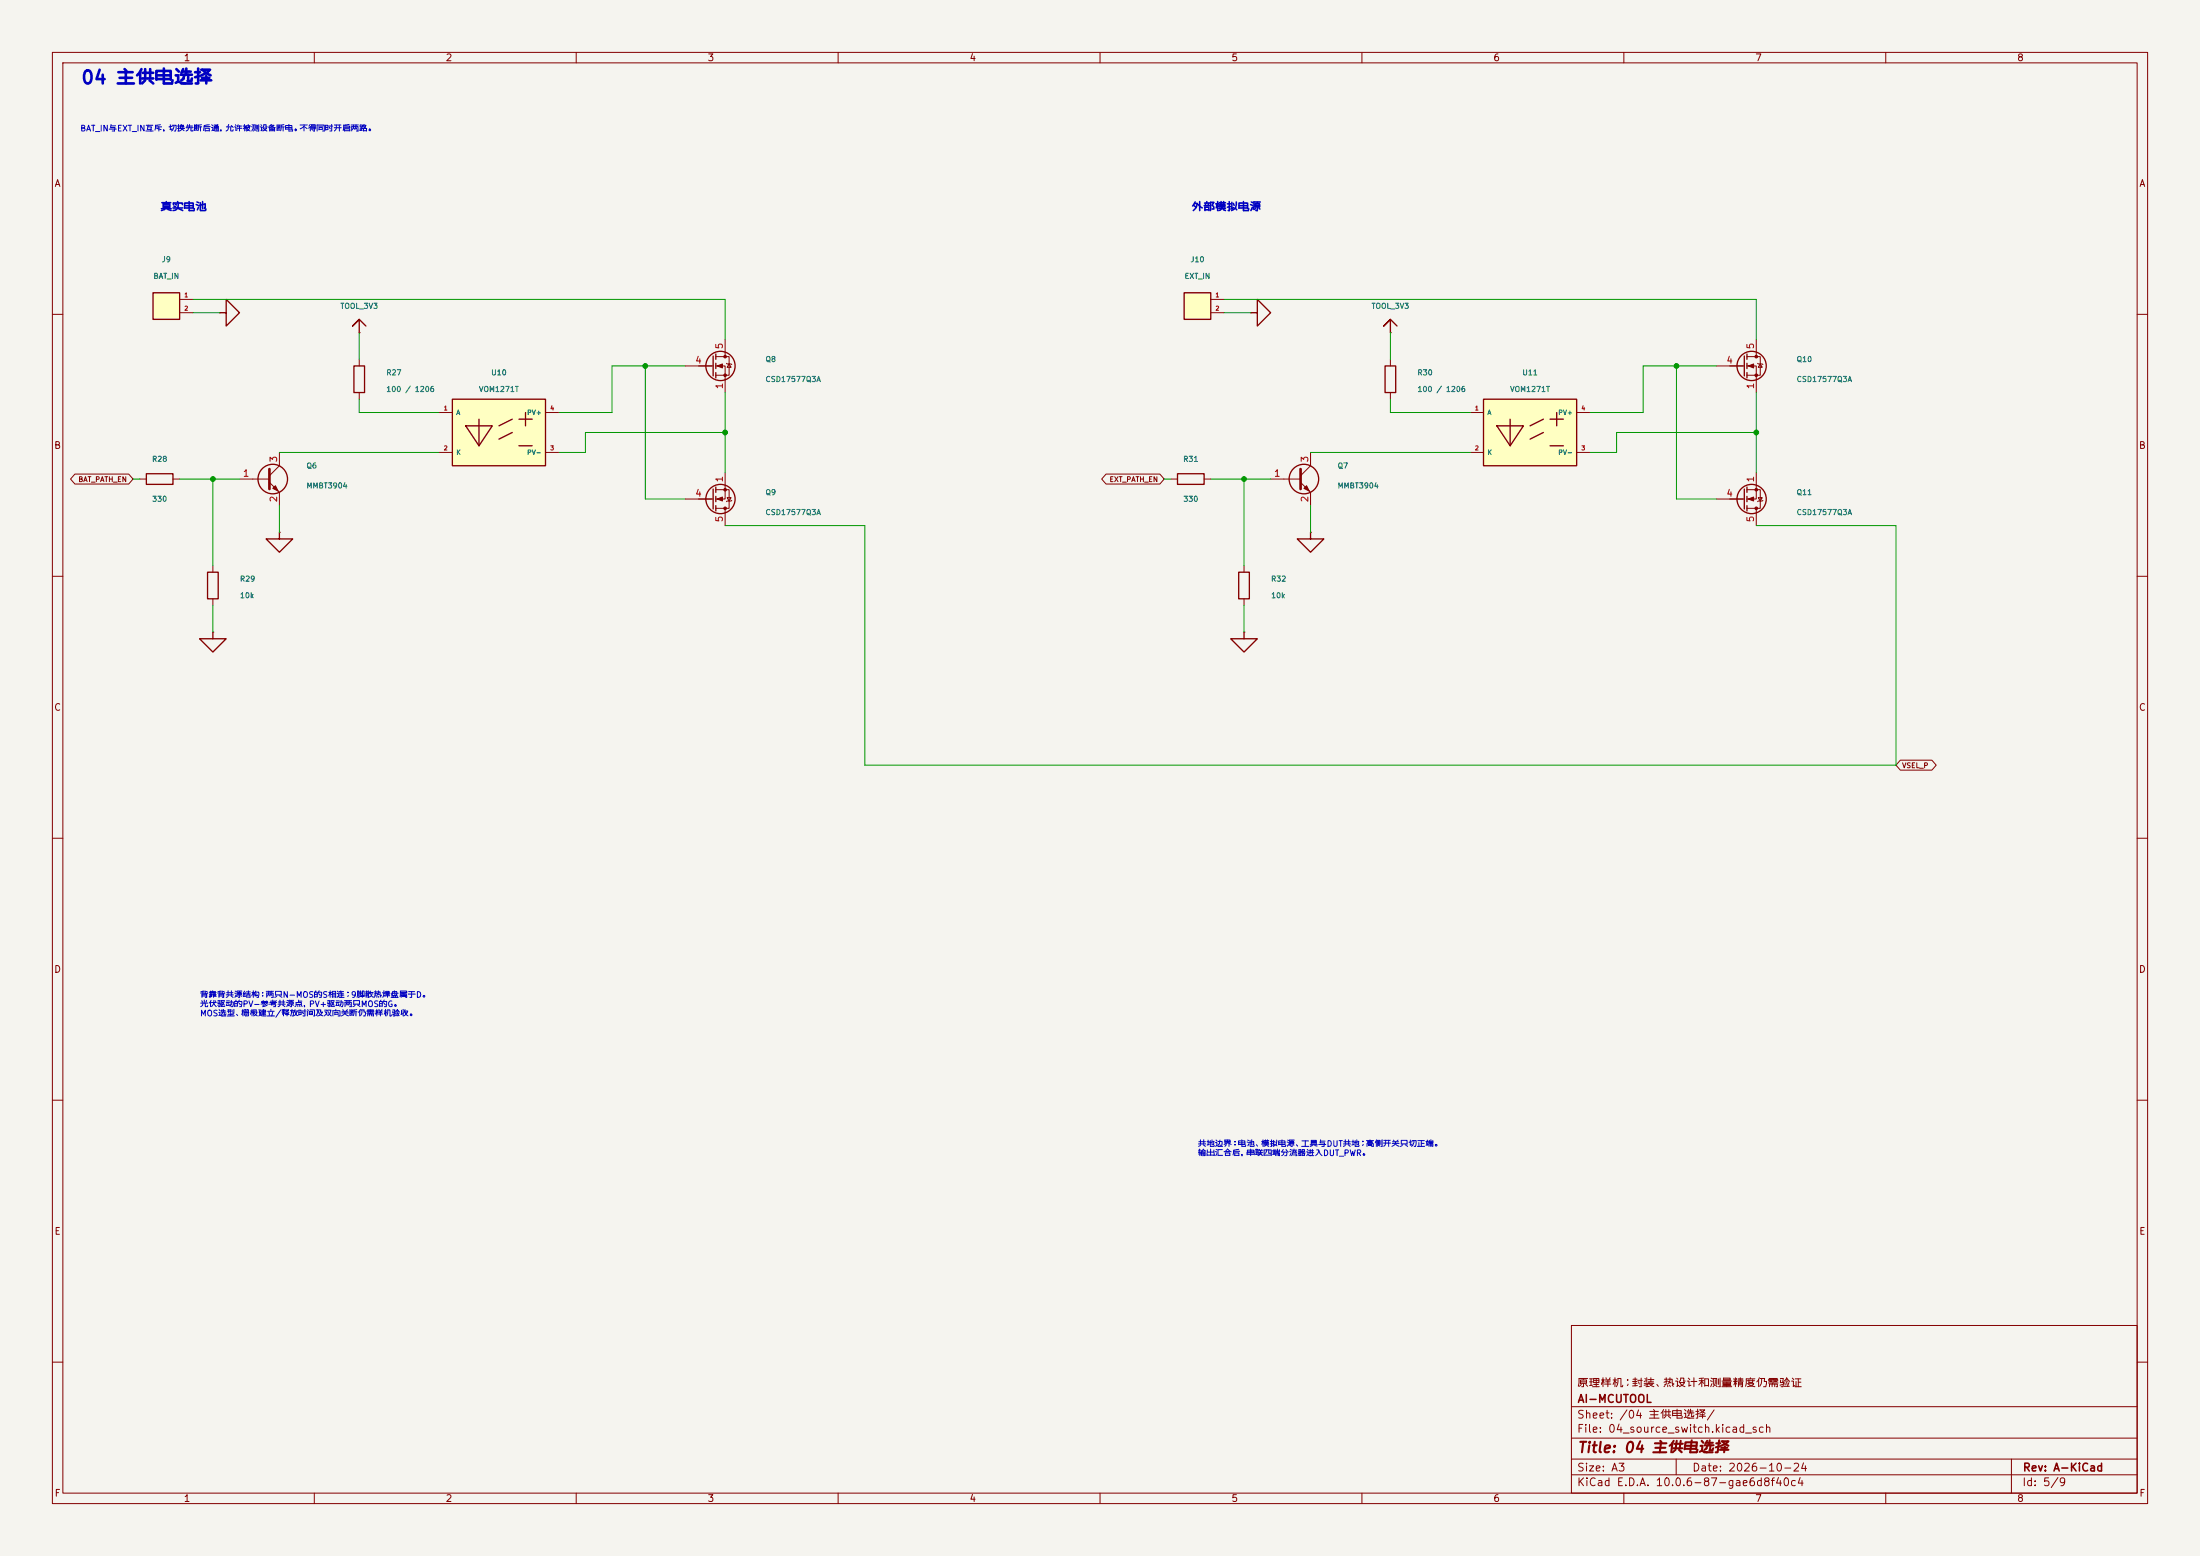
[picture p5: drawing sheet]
(kicad_sch
 (version 20260306)
 (generator "eeschema")
 (generator_version "10.0")
 (paper "A3")
 (title_block
  (title "04 主供电选择")
  (date "2026-10-24")
  (rev "A-KiCad")
  (company "AI-MCUTOOL")
  (comment 1 "原理样机；封装、热设计和测量精度仍需验证"))
 (lib_symbols
  (symbol "AI_MCUTOOL:COMMON_GND"
   (power global)
   (pin_numbers (hide yes))
   (pin_names
    (offset 0.635) (hide yes)) (exclude_from_sim no) (in_bom no) (on_board no)
   (in_pos_files yes)
   (duplicate_pin_numbers_are_jumpers no)
   (property "Reference" "#PWR" (at 0 0 0) (show_name no) (do_not_autoplace no) (effects (font (size 1 1))))
   (property "Value" "COMMON_GND" (at 0 0 0) (show_name no) (do_not_autoplace no) (effects (font (size 1 1))))
   (property "Footprint" "" (at 0 0 0) (show_name no) (do_not_autoplace no) (hide yes) (effects (font (size 1 1))))
   (property "Datasheet" "" (at 0 0 0) (show_name no) (do_not_autoplace no) (hide yes) (effects (font (size 1 1))))
   (property "Description" "" (at 0 0 0) (show_name no) (do_not_autoplace no) (hide yes) (effects (font (size 1.27 1.27))))
   (symbol "COMMON_GND_0_1"
    (polyline (pts (xy 0 0) (xy 0 -1.27) (xy -2.54 -1.27) (xy 0 -3.81) (xy 2.54 -1.27) (xy 0 -1.27)) (stroke (width 0.254) (type default)) (fill (type none))))
   (symbol "COMMON_GND_1_1"
    (pin power_in line (at 0 0 90) (length 0) (name "COMMON_GND" (effects (font (size 0.9 0.9)))) (number "1" (effects (font (size 0.8 0.8))))))
   (embedded_fonts no))
  (symbol "AI_MCUTOOL:HDR2_R"
   (pin_names
    (offset 0.635)) (exclude_from_sim no) (in_bom yes) (on_board yes)
   (in_pos_files yes)
   (duplicate_pin_numbers_are_jumpers no)
   (property "Reference" "J" (at 0 0 0) (show_name no) (do_not_autoplace no) (effects (font (size 1 1))))
   (property "Value" "HDR2_R" (at 0 0 0) (show_name no) (do_not_autoplace no) (effects (font (size 1 1))))
   (property "Footprint" "" (at 0 0 0) (show_name no) (do_not_autoplace no) (hide yes) (effects (font (size 1 1))))
   (property "Datasheet" "" (at 0 0 0) (show_name no) (do_not_autoplace no) (hide yes) (effects (font (size 1 1))))
   (property "Description" "" (at 0 0 0) (show_name no) (do_not_autoplace no) (hide yes) (effects (font (size 1.27 1.27))))
   (symbol "HDR2_R_0_1"
    (rectangle (start -2.54 1.27) (end 2.54 -3.81) (stroke (width 0.254) (type default)) (fill (type background))))
   (symbol "HDR2_R_1_1"
    (pin passive line (at 5.08 0 180) (length 2.54) (name "" (effects (font (size 0.9 0.9)))) (number "1" (effects (font (size 0.8 0.8)))))
    (pin passive line (at 5.08 -2.54 180) (length 2.54) (name "" (effects (font (size 0.9 0.9)))) (number "2" (effects (font (size 0.8 0.8))))))
   (embedded_fonts no))
  (symbol "AI_MCUTOOL:MMBT3904"
   (pin_names
    (offset 0) (hide yes)) (exclude_from_sim no) (in_bom yes) (on_board yes)
   (in_pos_files yes)
   (duplicate_pin_numbers_are_jumpers no)
   (property "Reference" "Q" (at 5.08 1.905 0) (show_name no) (do_not_autoplace no) (effects (font (size 1.27 1.27)) (justify left)))
   (property "Value" "MMBT3904" (at 5.08 0 0) (show_name no) (do_not_autoplace no) (effects (font (size 1.27 1.27)) (justify left)))
   (property "Footprint" "Package_TO_SOT_SMD:SOT-23" (at 5.08 -1.905 0) (show_name no) (do_not_autoplace no) (hide yes) (effects (font (size 1.27 1.27)
    (italic yes)) (justify left)))
   (property "Datasheet" "https://www.onsemi.com/pdf/datasheet/pzt3904-d.pdf" (at 0 0 0) (show_name no) (do_not_autoplace no) (hide yes) (effects (font (size 1.27 1.27)) (justify left)))
   (property "Description" "0.2A Ic, 40V Vce, Small Signal NPN Transistor, SOT-23" (at 0 0 0) (show_name no) (do_not_autoplace no) (hide yes) (effects (font (size 1.27 1.27))))
   (property "Sim.Device" "NPN" (at 0 0 0) (show_name no) (do_not_autoplace no) (hide yes) (effects (font (size 1.27 1.27))))
   (property "Sim.Pins" "1=B 2=E 3=C" (at 0 0 0) (show_name no) (do_not_autoplace no) (hide yes) (effects (font (size 1.27 1.27))))
   (symbol "MMBT3904_0_1"
    (polyline (pts (xy -2.54 0) (xy 0.635 0)) (stroke (width 0) (type default)) (fill (type none)))
    (polyline (pts (xy 0.635 1.905) (xy 0.635 -1.905)) (stroke (width 0.508) (type default)) (fill (type none)))
    (circle (center 1.27 0) (radius 2.8194) (stroke (width 0.254) (type default)) (fill (type none))))
   (symbol "MMBT3904_1_1"
    (polyline (pts (xy 0.635 0.635) (xy 2.54 2.54)) (stroke (width 0) (type default)) (fill (type none)))
    (polyline (pts (xy 0.635 -0.635) (xy 2.54 -2.54)) (stroke (width 0) (type default)) (fill (type none)))
    (polyline (pts (xy 1.27 -1.778) (xy 1.778 -1.27) (xy 2.286 -2.286) (xy 1.27 -1.778)) (stroke (width 0) (type default)) (fill (type outline)))
    (pin input line (at -5.08 0 0) (length 2.54) (name "B" (effects (font (size 1.27 1.27)))) (number "1" (effects (font (size 1.27 1.27)))))
    (pin passive line (at 2.54 -5.08 90) (length 2.54) (name "E" (effects (font (size 1.27 1.27)))) (number "2" (effects (font (size 1.27 1.27)))))
    (pin passive line (at 2.54 5.08 270) (length 2.54) (name "C" (effects (font (size 1.27 1.27)))) (number "3" (effects (font (size 1.27 1.27))))))
   (embedded_fonts no))
  (symbol "AI_MCUTOOL:N_FET"
   (pin_names
    (offset 0) (hide yes)) (exclude_from_sim no) (in_bom yes) (on_board yes)
   (in_pos_files yes)
   (duplicate_pin_numbers_are_jumpers no)
   (property "Reference" "Q" (at 5.08 1.905 0) (show_name no) (do_not_autoplace no) (effects (font (size 1.27 1.27)) (justify left)))
   (property "Value" "N_FET" (at 5.08 0 0) (show_name no) (do_not_autoplace no) (effects (font (size 1.27 1.27)) (justify left)))
   (property "Footprint" "Package_SON:VSON-8_3.3x3.3mm_P0.65mm_NexFET" (at 5.08 -1.905 0) (show_name no) (do_not_autoplace no) (hide yes) (effects (font (size 1.27 1.27)
    (italic yes)) (justify left)))
   (property "Datasheet" "https://www.ti.com/lit/ds/symlink/csd17577q3a.pdf" (at 5.08 -3.81 0) (show_name no) (do_not_autoplace no) (hide yes) (effects (font (size 1.27 1.27)) (justify left)))
   (property "Description" "35A Id, 30V Vds, NexFET N-Channel Power MOSFET, 4.0mOhm Ron, Qg Typ 12nC, VSON-8 3.3x3.3mm" (at 0 0 0) (show_name no) (do_not_autoplace no) (hide yes) (effects (font (size 1.27 1.27))))
   (symbol "N_FET_0_1"
    (polyline (pts (xy 0.254 1.905) (xy 0.254 -1.905)) (stroke (width 0.254) (type default)) (fill (type none)))
    (polyline (pts (xy 0.254 0) (xy -2.54 0)) (stroke (width 0) (type default)) (fill (type none)))
    (polyline (pts (xy 0.762 2.286) (xy 0.762 1.27)) (stroke (width 0.254) (type default)) (fill (type none)))
    (polyline (pts (xy 0.762 0.508) (xy 0.762 -0.508)) (stroke (width 0.254) (type default)) (fill (type none)))
    (polyline (pts (xy 0.762 -1.27) (xy 0.762 -2.286)) (stroke (width 0.254) (type default)) (fill (type none)))
    (polyline (pts (xy 0.762 -1.778) (xy 3.302 -1.778) (xy 3.302 1.778) (xy 0.762 1.778)) (stroke (width 0) (type default)) (fill (type none)))
    (polyline (pts (xy 1.016 0) (xy 2.032 0.381) (xy 2.032 -0.381) (xy 1.016 0)) (stroke (width 0) (type default)) (fill (type outline)))
    (circle (center 1.651 0) (radius 2.794) (stroke (width 0.254) (type default)) (fill (type none)))
    (polyline (pts (xy 2.54 2.54) (xy 2.54 1.778)) (stroke (width 0) (type default)) (fill (type none)))
    (circle (center 2.54 1.778) (radius 0.254) (stroke (width 0) (type default)) (fill (type outline)))
    (circle (center 2.54 -1.778) (radius 0.254) (stroke (width 0) (type default)) (fill (type outline)))
    (polyline (pts (xy 2.54 -2.54) (xy 2.54 0) (xy 0.762 0)) (stroke (width 0) (type default)) (fill (type none)))
    (polyline (pts (xy 2.794 0.508) (xy 2.921 0.381) (xy 3.683 0.381) (xy 3.81 0.254)) (stroke (width 0) (type default)) (fill (type none)))
    (polyline (pts (xy 3.302 0.381) (xy 2.921 -0.254) (xy 3.683 -0.254) (xy 3.302 0.381)) (stroke (width 0) (type default)) (fill (type none))))
   (symbol "N_FET_1_1"
    (pin passive line (at 2.54 -5.08 90) (length 2.54) (name "S" (effects (font (size 1.27 1.27)))) (number "1" (effects (font (size 1.27 1.27)))))
    (pin passive line (at 2.54 -5.08 90) (length 2.54) (hide yes) (name "S" (effects (font (size 1.27 1.27)))) (number "2" (effects (font (size 1.27 1.27)))))
    (pin passive line (at 2.54 -5.08 90) (length 2.54) (hide yes) (name "S" (effects (font (size 1.27 1.27)))) (number "3" (effects (font (size 1.27 1.27)))))
    (pin input line (at -5.08 0 0) (length 5.08) (name "G" (effects (font (size 1.27 1.27)))) (number "4" (effects (font (size 1.27 1.27)))))
    (pin passive line (at 2.54 5.08 270) (length 2.54) (name "D" (effects (font (size 1.27 1.27)))) (number "5" (effects (font (size 1.27 1.27)))))
    (pin passive line (at 2.54 5.08 270) (length 2.54) (hide yes) (name "D" (effects (font (size 1.27 1.27)))) (number "6" (effects (font (size 1.27 1.27)))))
    (pin passive line (at 2.54 5.08 270) (length 2.54) (hide yes) (name "D" (effects (font (size 1.27 1.27)))) (number "7" (effects (font (size 1.27 1.27)))))
    (pin passive line (at 2.54 5.08 270) (length 2.54) (hide yes) (name "D" (effects (font (size 1.27 1.27)))) (number "8" (effects (font (size 1.27 1.27)))))
    (pin passive line (at 2.54 5.08 270) (length 2.54) (hide yes) (name "D" (effects (font (size 1.27 1.27)))) (number "9" (effects (font (size 1.27 1.27))))))
   (embedded_fonts no))
  (symbol "AI_MCUTOOL:PHOTO_PV"
   (pin_names
    (offset 0.635)) (exclude_from_sim no) (in_bom yes) (on_board yes)
   (in_pos_files yes)
   (duplicate_pin_numbers_are_jumpers no)
   (property "Reference" "U" (at 0 0 0) (show_name no) (do_not_autoplace no) (effects (font (size 1 1))))
   (property "Value" "PHOTO_PV" (at 0 0 0) (show_name no) (do_not_autoplace no) (effects (font (size 1 1))))
   (property "Footprint" "" (at 0 0 0) (show_name no) (do_not_autoplace no) (hide yes) (effects (font (size 1 1))))
   (property "Datasheet" "" (at 0 0 0) (show_name no) (do_not_autoplace no) (hide yes) (effects (font (size 1 1))))
   (property "Description" "" (at 0 0 0) (show_name no) (do_not_autoplace no) (hide yes) (effects (font (size 1.27 1.27))))
   (symbol "PHOTO_PV_0_1"
    (rectangle (start -8.89 6.35) (end 8.89 -6.35) (stroke (width 0.254) (type default)) (fill (type background)))
    (polyline (pts (xy -6.35 1.27) (xy -3.81 -2.54) (xy -1.27 1.27) (xy -6.35 1.27)) (stroke (width 0.254) (type default)) (fill (type none)))
    (polyline (pts (xy -3.81 2.54) (xy -3.81 -2.54)) (stroke (width 0.254) (type default)) (fill (type none)))
    (polyline (pts (xy 0 1.27) (xy 2.54 2.54)) (stroke (width 0.254) (type default)) (fill (type none)))
    (polyline (pts (xy 0 -1.27) (xy 2.54 0)) (stroke (width 0.254) (type default)) (fill (type none)))
    (polyline (pts (xy 3.81 2.54) (xy 6.35 2.54)) (stroke (width 0.254) (type default)) (fill (type none)))
    (polyline (pts (xy 3.81 -2.54) (xy 6.35 -2.54)) (stroke (width 0.254) (type default)) (fill (type none)))
    (polyline (pts (xy 5.08 3.81) (xy 5.08 1.27)) (stroke (width 0.254) (type default)) (fill (type none))))
   (symbol "PHOTO_PV_1_1"
    (pin passive line (at -11.43 3.81 0) (length 2.54) (name "A" (effects (font (size 0.9 0.9)))) (number "1" (effects (font (size 0.8 0.8)))))
    (pin passive line (at -11.43 -3.81 0) (length 2.54) (name "K" (effects (font (size 0.9 0.9)))) (number "2" (effects (font (size 0.8 0.8)))))
    (pin passive line (at 11.43 -3.81 180) (length 2.54) (name "PV-" (effects (font (size 0.9 0.9)))) (number "3" (effects (font (size 0.8 0.8)))))
    (pin output line (at 11.43 3.81 180) (length 2.54) (name "PV+" (effects (font (size 0.9 0.9)))) (number "4" (effects (font (size 0.8 0.8))))))
   (embedded_fonts no))
  (symbol "AI_MCUTOOL:R"
   (pin_numbers (hide yes))
   (pin_names
    (offset 0)) (exclude_from_sim no) (in_bom yes) (on_board yes)
   (in_pos_files yes)
   (duplicate_pin_numbers_are_jumpers no)
   (property "Reference" "R" (at 2.032 0 90) (show_name no) (do_not_autoplace no) (effects (font (size 1.27 1.27))))
   (property "Value" "R" (at 0 0 90) (show_name no) (do_not_autoplace no) (effects (font (size 1.27 1.27))))
   (property "Footprint" "" (at -1.778 0 90) (show_name no) (do_not_autoplace no) (hide yes) (effects (font (size 1.27 1.27))))
   (property "Datasheet" "" (at 0 0 0) (show_name no) (do_not_autoplace no) (hide yes) (effects (font (size 1.27 1.27))))
   (property "Description" "Resistor" (at 0 0 0) (show_name no) (do_not_autoplace no) (hide yes) (effects (font (size 1.27 1.27))))
   (symbol "R_0_1"
    (rectangle (start -1.016 -2.54) (end 1.016 2.54) (stroke (width 0.254) (type default)) (fill (type none))))
   (symbol "R_1_1"
    (pin passive line (at 0 3.81 270) (length 1.27) (name "" (effects (font (size 1.27 1.27)))) (number "1" (effects (font (size 1.27 1.27)))))
    (pin passive line (at 0 -3.81 90) (length 1.27) (name "" (effects (font (size 1.27 1.27)))) (number "2" (effects (font (size 1.27 1.27))))))
   (embedded_fonts no))
  (symbol "AI_MCUTOOL:TOOL_3V3"
   (power global)
   (pin_numbers (hide yes))
   (pin_names
    (offset 0.635) (hide yes)) (exclude_from_sim no) (in_bom no) (on_board no)
   (in_pos_files yes)
   (duplicate_pin_numbers_are_jumpers no)
   (property "Reference" "#PWR" (at 0 0 0) (show_name no) (do_not_autoplace no) (effects (font (size 1 1))))
   (property "Value" "TOOL_3V3" (at 0 0 0) (show_name no) (do_not_autoplace no) (effects (font (size 1 1))))
   (property "Footprint" "" (at 0 0 0) (show_name no) (do_not_autoplace no) (hide yes) (effects (font (size 1 1))))
   (property "Datasheet" "" (at 0 0 0) (show_name no) (do_not_autoplace no) (hide yes) (effects (font (size 1 1))))
   (property "Description" "" (at 0 0 0) (show_name no) (do_not_autoplace no) (hide yes) (effects (font (size 1.27 1.27))))
   (symbol "TOOL_3V3_0_1"
    (polyline (pts (xy 0 0) (xy 0 2.54) (xy -1.27 1.27) (xy 0 2.54) (xy 1.27 1.27)) (stroke (width 0.254) (type default)) (fill (type none))))
   (symbol "TOOL_3V3_1_1"
    (pin power_in line (at 0 0 90) (length 0) (name "TOOL_3V3" (effects (font (size 0.9 0.9)))) (number "1" (effects (font (size 0.8 0.8))))))
   (embedded_fonts no)))
 (text "BAT_IN与EXT_IN互斥，切换先断后通，允许被测设备断电。不得同时开启两路。"
  (exclude_from_sim no)
  (at 15.24 25.4 0)
  (effects (font (size 1.1 1.1)) (justify left bottom)))
 (text "背靠背共源结构：两只N-MOS的S相连；9脚散热焊盘属于D。\n光伏驱动的PV-参考共源点，PV+驱动两只MOS的G。\nMOS选型、栅极建立/释放时间及双向关断仍需样机验收。"
  (exclude_from_sim no)
  (at 38.1 194.31 0)
  (effects (font (size 1.1 1.1)) (justify left bottom)))
 (text "外部模拟电源"
  (exclude_from_sim no)
  (at 227.33 40.64 0)
  (effects (font (size 1.5 1.5)
    (bold yes)) (justify left bottom)))
 (text "共地边界：电池、模拟电源、工具与DUT共地；高侧开关只切正端。\n输出汇合后，串联四端分流器进入DUT_PWR。"
  (exclude_from_sim no)
  (at 228.6 220.98 0)
  (effects (font (size 1.1 1.1)) (justify left bottom)))
 (text "真实电池"
  (exclude_from_sim no)
  (at 30.48 40.64 0)
  (effects (font (size 1.5 1.5)
    (bold yes)) (justify left bottom)))
 (text "04 主供电选择"
  (exclude_from_sim no)
  (at 15.24 16.51 0)
  (effects (font (size 2.5 2.5)
    (bold yes)) (justify left bottom)))
 (junction
  (at 320.04 69.85)
  (diameter 0)
  (color 0 0 0 0))
 (junction
  (at 40.64 91.44)
  (diameter 0)
  (color 0 0 0 0))
 (junction
  (at 123.19 69.85)
  (diameter 0)
  (color 0 0 0 0))
 (junction
  (at 138.43 82.55)
  (diameter 0)
  (color 0 0 0 0))
 (junction
  (at 237.49 91.44)
  (diameter 0)
  (color 0 0 0 0))
 (junction
  (at 335.28 82.55)
  (diameter 0)
  (color 0 0 0 0))
 (wire
  (pts (xy 313.69 69.85) (xy 313.69 78.74))
  (stroke (width 0) (type default)))
 (wire
  (pts (xy 53.34 96.52) (xy 53.34 101.6))
  (stroke (width 0) (type default)))
 (wire
  (pts (xy 320.04 69.85) (xy 327.66 69.85))
  (stroke (width 0) (type default)))
 (wire
  (pts (xy 106.68 78.74) (xy 116.84 78.74))
  (stroke (width 0) (type default)))
 (wire
  (pts (xy 308.61 82.55) (xy 335.28 82.55))
  (stroke (width 0) (type default)))
 (wire
  (pts (xy 123.19 69.85) (xy 123.19 95.25))
  (stroke (width 0) (type default)))
 (wire
  (pts (xy 36.83 59.69) (xy 41.91 59.69))
  (stroke (width 0) (type default)))
 (wire
  (pts (xy 165.1 146.05) (xy 361.95 146.05))
  (stroke (width 0) (type default)))
 (wire
  (pts (xy 237.49 91.44) (xy 237.49 107.95))
  (stroke (width 0) (type default)))
 (wire
  (pts (xy 233.68 57.15) (xy 335.28 57.15))
  (stroke (width 0) (type default)))
 (wire
  (pts (xy 138.43 100.33) (xy 165.1 100.33))
  (stroke (width 0) (type default)))
 (wire
  (pts (xy 138.43 74.93) (xy 138.43 82.55))
  (stroke (width 0) (type default)))
 (wire
  (pts (xy 320.04 95.25) (xy 327.66 95.25))
  (stroke (width 0) (type default)))
 (wire
  (pts (xy 36.83 57.15) (xy 138.43 57.15))
  (stroke (width 0) (type default)))
 (wire
  (pts (xy 116.84 69.85) (xy 116.84 78.74))
  (stroke (width 0) (type default)))
 (wire
  (pts (xy 138.43 57.15) (xy 138.43 64.77))
  (stroke (width 0) (type default)))
 (wire
  (pts (xy 40.64 115.57) (xy 40.64 120.65))
  (stroke (width 0) (type default)))
 (wire
  (pts (xy 303.53 86.36) (xy 308.61 86.36))
  (stroke (width 0) (type default)))
 (wire
  (pts (xy 335.28 74.93) (xy 335.28 82.55))
  (stroke (width 0) (type default)))
 (wire
  (pts (xy 106.68 86.36) (xy 111.76 86.36))
  (stroke (width 0) (type default)))
 (wire
  (pts (xy 250.19 96.52) (xy 250.19 101.6))
  (stroke (width 0) (type default)))
 (wire
  (pts (xy 237.49 91.44) (xy 242.57 91.44))
  (stroke (width 0) (type default)))
 (wire
  (pts (xy 222.25 91.44) (xy 223.52 91.44))
  (stroke (width 0) (type default)))
 (wire
  (pts (xy 68.58 76.2) (xy 68.58 78.74))
  (stroke (width 0) (type default)))
 (wire
  (pts (xy 233.68 59.69) (xy 238.76 59.69))
  (stroke (width 0) (type default)))
 (wire
  (pts (xy 138.43 82.55) (xy 138.43 90.17))
  (stroke (width 0) (type default)))
 (wire
  (pts (xy 40.64 91.44) (xy 45.72 91.44))
  (stroke (width 0) (type default)))
 (wire
  (pts (xy 313.69 69.85) (xy 320.04 69.85))
  (stroke (width 0) (type default)))
 (wire
  (pts (xy 111.76 82.55) (xy 138.43 82.55))
  (stroke (width 0) (type default)))
 (wire
  (pts (xy 265.43 63.5) (xy 265.43 68.58))
  (stroke (width 0) (type default)))
 (wire
  (pts (xy 116.84 69.85) (xy 123.19 69.85))
  (stroke (width 0) (type default)))
 (wire
  (pts (xy 40.64 91.44) (xy 40.64 107.95))
  (stroke (width 0) (type default)))
 (wire
  (pts (xy 335.28 82.55) (xy 335.28 90.17))
  (stroke (width 0) (type default)))
 (wire
  (pts (xy 34.29 91.44) (xy 40.64 91.44))
  (stroke (width 0) (type default)))
 (wire
  (pts (xy 111.76 82.55) (xy 111.76 86.36))
  (stroke (width 0) (type default)))
 (wire
  (pts (xy 335.28 57.15) (xy 335.28 64.77))
  (stroke (width 0) (type default)))
 (wire
  (pts (xy 361.95 100.33) (xy 361.95 146.05))
  (stroke (width 0) (type default)))
 (wire
  (pts (xy 68.58 63.5) (xy 68.58 68.58))
  (stroke (width 0) (type default)))
 (wire
  (pts (xy 165.1 100.33) (xy 165.1 146.05))
  (stroke (width 0) (type default)))
 (wire
  (pts (xy 250.19 86.36) (xy 280.67 86.36))
  (stroke (width 0) (type default)))
 (wire
  (pts (xy 25.4 91.44) (xy 26.67 91.44))
  (stroke (width 0) (type default)))
 (wire
  (pts (xy 308.61 82.55) (xy 308.61 86.36))
  (stroke (width 0) (type default)))
 (wire
  (pts (xy 123.19 95.25) (xy 130.81 95.25))
  (stroke (width 0) (type default)))
 (wire
  (pts (xy 265.43 76.2) (xy 265.43 78.74))
  (stroke (width 0) (type default)))
 (wire
  (pts (xy 231.14 91.44) (xy 237.49 91.44))
  (stroke (width 0) (type default)))
 (wire
  (pts (xy 265.43 78.74) (xy 280.67 78.74))
  (stroke (width 0) (type default)))
 (wire
  (pts (xy 335.28 100.33) (xy 361.95 100.33))
  (stroke (width 0) (type default)))
 (wire
  (pts (xy 123.19 69.85) (xy 130.81 69.85))
  (stroke (width 0) (type default)))
 (wire
  (pts (xy 320.04 69.85) (xy 320.04 95.25))
  (stroke (width 0) (type default)))
 (wire
  (pts (xy 68.58 78.74) (xy 83.82 78.74))
  (stroke (width 0) (type default)))
 (wire
  (pts (xy 237.49 115.57) (xy 237.49 120.65))
  (stroke (width 0) (type default)))
 (wire
  (pts (xy 53.34 86.36) (xy 83.82 86.36))
  (stroke (width 0) (type default)))
 (wire
  (pts (xy 303.53 78.74) (xy 313.69 78.74))
  (stroke (width 0) (type default)))
 (global_label "BAT_PATH_EN"
  (shape bidirectional)
  (at 25.4 91.44 180)
  (effects (font (size 0.95 0.95)) (justify right))
  (property "Intersheetrefs" "${INTERSHEET_REFS}" (at 0 0 0) (hide yes) (show_name no) (do_not_autoplace no) (effects (font (size 1 1)))))
 (global_label "EXT_PATH_EN"
  (shape bidirectional)
  (at 222.25 91.44 180)
  (effects (font (size 0.95 0.95)) (justify right))
  (property "Intersheetrefs" "${INTERSHEET_REFS}" (at 0 0 0) (hide yes) (show_name no) (do_not_autoplace no) (effects (font (size 1 1)))))
 (global_label "VSEL_P"
  (shape bidirectional)
  (at 361.95 146.05 0)
  (effects (font (size 0.95 0.95)) (justify left))
  (property "Intersheetrefs" "${INTERSHEET_REFS}" (at 0 0 0) (hide yes) (show_name no) (do_not_autoplace no) (effects (font (size 1 1)))))
 (symbol
  (lib_id "AI_MCUTOOL:TOOL_3V3")
  (at 68.58 63.5 0)
  (unit 1)
  (body_style 1)
  (exclude_from_sim no)
  (in_bom no)
  (on_board no)
  (in_pos_files yes)
  (dnp no)
  (property "Reference" "#PWR04018" (at 0 0 0) (hide yes) (show_name no) (do_not_autoplace no) (effects (font (size 1 1))))
  (property "Value" "TOOL_3V3" (at 68.58 58.42 0) (show_name no) (do_not_autoplace no) (effects (font (size 1 1))))
  (property "Footprint" "" (at 0 0 0) (hide yes) (show_name no) (do_not_autoplace no) (effects (font (size 1 1))))
  (property "Datasheet" "" (at 68.58 63.5 0) (show_name no) (do_not_autoplace no) (effects (font (size 1.27 1.27))))
  (property "Description" "" (at 68.58 63.5 0) (show_name no) (do_not_autoplace no) (effects (font (size 1.27 1.27))))
  (pin "1"))
 (symbol
  (lib_id "AI_MCUTOOL:COMMON_GND")
  (at 238.76 59.69 90)
  (unit 1)
  (body_style 1)
  (exclude_from_sim no)
  (in_bom no)
  (on_board no)
  (in_pos_files yes)
  (dnp no)
  (property "Reference" "#PWR04020" (at 0 0 0) (hide yes) (show_name no) (do_not_autoplace no) (effects (font (size 1 1))))
  (property "Value" "COMMON_GND" (at 238.76 54.61 0) (hide yes) (show_name no) (do_not_autoplace no) (effects (font (size 1 1))))
  (property "Footprint" "" (at 0 0 0) (hide yes) (show_name no) (do_not_autoplace no) (effects (font (size 1 1))))
  (property "Datasheet" "" (at 238.76 59.69 0) (show_name no) (do_not_autoplace no) (effects (font (size 1.27 1.27))))
  (property "Description" "" (at 238.76 59.69 0) (show_name no) (do_not_autoplace no) (effects (font (size 1.27 1.27))))
  (pin "1"))
 (symbol
  (lib_id "AI_MCUTOOL:PHOTO_PV")
  (at 292.1 82.55 0)
  (unit 1)
  (body_style 1)
  (exclude_from_sim no)
  (in_bom yes)
  (on_board yes)
  (in_pos_files yes)
  (dnp no)
  (property "Reference" "U11" (at 292.1 71.12 0) (show_name no) (do_not_autoplace no) (effects (font (size 1 1))))
  (property "Value" "VOM1271T" (at 292.1 74.295 0) (show_name no) (do_not_autoplace no) (effects (font (size 1 1))))
  (property "Footprint" "AI_MCUTOOL:PHOTO_PV" (at 0 0 0) (hide yes) (show_name no) (do_not_autoplace no) (effects (font (size 1 1))))
  (property "Datasheet" "" (at 0 0 0) (hide yes) (show_name no) (do_not_autoplace no) (effects (font (size 1 1))))
  (property "Description" "" (at 292.1 82.55 0) (show_name no) (do_not_autoplace no) (effects (font (size 1.27 1.27))))
  (property "Manufacturer Part" "VOM1271T" (at 0 0 0) (hide yes) (show_name no) (do_not_autoplace no) (effects (font (size 1 1))))
  (property "Design Note" "光伏输出以本路共源为参考，不接公共地，不外加100k栅源下拉" (at 0 0 0) (hide yes) (show_name no) (do_not_autoplace no) (effects (font (size 1 1))))
  (property "Footprint Status" "封装几何仍需制造审查" (at 0 0 0) (hide yes) (show_name no) (do_not_autoplace no) (effects (font (size 1 1))))
  (pin "1")
  (pin "2")
  (pin "4")
  (pin "3"))
 (symbol
  (lib_id "AI_MCUTOOL:R")
  (at 30.48 91.44 90)
  (unit 1)
  (body_style 1)
  (exclude_from_sim no)
  (in_bom yes)
  (on_board yes)
  (in_pos_files yes)
  (dnp no)
  (property "Reference" "R28" (at 30.48 87.63 90) (show_name no) (do_not_autoplace no) (effects (font (size 1 1))))
  (property "Value" "330" (at 30.48 95.25 90) (show_name no) (do_not_autoplace no) (effects (font (size 1 1))))
  (property "Footprint" "Resistor_SMD:R_0603_1608Metric" (at 0 0 0) (hide yes) (show_name no) (do_not_autoplace no) (effects (font (size 1 1))))
  (property "Datasheet" "" (at 0 0 0) (hide yes) (show_name no) (do_not_autoplace no) (effects (font (size 1 1))))
  (property "Description" "" (at 30.48 91.44 0) (show_name no) (do_not_autoplace no) (effects (font (size 1.27 1.27))))
  (property "Manufacturer Part" "RC0603FR-07330RL" (at 0 0 0) (hide yes) (show_name no) (do_not_autoplace no) (effects (font (size 1 1))))
  (property "Design Note" "1%，额定≥0.1W初值" (at 0 0 0) (hide yes) (show_name no) (do_not_autoplace no) (effects (font (size 1 1))))
  (property "Footprint Status" "封装几何仍需制造审查" (at 0 0 0) (hide yes) (show_name no) (do_not_autoplace no) (effects (font (size 1 1))))
  (pin "1")
  (pin "2"))
 (symbol
  (lib_id "AI_MCUTOOL:TOOL_3V3")
  (at 265.43 63.5 0)
  (unit 1)
  (body_style 1)
  (exclude_from_sim no)
  (in_bom no)
  (on_board no)
  (in_pos_files yes)
  (dnp no)
  (property "Reference" "#PWR04022" (at 0 0 0) (hide yes) (show_name no) (do_not_autoplace no) (effects (font (size 1 1))))
  (property "Value" "TOOL_3V3" (at 265.43 58.42 0) (show_name no) (do_not_autoplace no) (effects (font (size 1 1))))
  (property "Footprint" "" (at 0 0 0) (hide yes) (show_name no) (do_not_autoplace no) (effects (font (size 1 1))))
  (property "Datasheet" "" (at 265.43 63.5 0) (show_name no) (do_not_autoplace no) (effects (font (size 1.27 1.27))))
  (property "Description" "" (at 265.43 63.5 0) (show_name no) (do_not_autoplace no) (effects (font (size 1.27 1.27))))
  (pin "1"))
 (symbol
  (lib_id "AI_MCUTOOL:N_FET")
  (at 135.89 69.85 0)
  (unit 1)
  (body_style 1)
  (exclude_from_sim no)
  (in_bom yes)
  (on_board yes)
  (in_pos_files yes)
  (dnp no)
  (property "Reference" "Q8" (at 146.05 68.58 0) (show_name no) (do_not_autoplace no) (effects (font (size 1 1)) (justify left)))
  (property "Value" "CSD17577Q3A" (at 146.05 72.39 0) (show_name no) (do_not_autoplace no) (effects (font (size 1 1)) (justify left)))
  (property "Footprint" "AI_MCUTOOL:N_FET" (at 0 0 0) (hide yes) (show_name no) (do_not_autoplace no) (effects (font (size 1 1))))
  (property "Datasheet" "" (at 0 0 0) (hide yes) (show_name no) (do_not_autoplace no) (effects (font (size 1 1))))
  (property "Description" "" (at 135.89 69.85 0) (show_name no) (do_not_autoplace no) (effects (font (size 1.27 1.27))))
  (property "Manufacturer Part" "CSD17577Q3A" (at 0 0 0) (hide yes) (show_name no) (do_not_autoplace no) (effects (font (size 1 1))))
  (property "Design Note" "底部9脚为D；不得与共源铜混接" (at 0 0 0) (hide yes) (show_name no) (do_not_autoplace no) (effects (font (size 1 1))))
  (property "Footprint Status" "封装几何仍需制造审查" (at 0 0 0) (hide yes) (show_name no) (do_not_autoplace no) (effects (font (size 1 1))))
  (pin "1")
  (pin "2")
  (pin "3")
  (pin "4")
  (pin "5")
  (pin "6")
  (pin "7")
  (pin "8")
  (pin "9"))
 (symbol
  (lib_id "AI_MCUTOOL:R")
  (at 68.58 72.39 0)
  (unit 1)
  (body_style 1)
  (exclude_from_sim no)
  (in_bom yes)
  (on_board yes)
  (in_pos_files yes)
  (dnp no)
  (property "Reference" "R27" (at 73.66 71.12 0) (show_name no) (do_not_autoplace no) (effects (font (size 1 1)) (justify left)))
  (property "Value" "100 / 1206" (at 73.66 74.295 0) (show_name no) (do_not_autoplace no) (effects (font (size 1 1)) (justify left)))
  (property "Footprint" "Resistor_SMD:R_1206_3216Metric" (at 0 0 0) (hide yes) (show_name no) (do_not_autoplace no) (effects (font (size 1 1))))
  (property "Datasheet" "" (at 0 0 0) (hide yes) (show_name no) (do_not_autoplace no) (effects (font (size 1 1))))
  (property "Description" "" (at 68.58 72.39 0) (show_name no) (do_not_autoplace no) (effects (font (size 1.27 1.27))))
  (property "Manufacturer Part" "RC1206FR-07100RL" (at 0 0 0) (hide yes) (show_name no) (do_not_autoplace no) (effects (font (size 1 1))))
  (property "Design Note" "1%，额定≥0.25W初值" (at 0 0 0) (hide yes) (show_name no) (do_not_autoplace no) (effects (font (size 1 1))))
  (property "Footprint Status" "封装几何仍需制造审查" (at 0 0 0) (hide yes) (show_name no) (do_not_autoplace no) (effects (font (size 1 1))))
  (pin "1")
  (pin "2"))
 (symbol
  (lib_id "AI_MCUTOOL:COMMON_GND")
  (at 41.91 59.69 90)
  (unit 1)
  (body_style 1)
  (exclude_from_sim no)
  (in_bom no)
  (on_board no)
  (in_pos_files yes)
  (dnp no)
  (property "Reference" "#PWR04016" (at 0 0 0) (hide yes) (show_name no) (do_not_autoplace no) (effects (font (size 1 1))))
  (property "Value" "COMMON_GND" (at 41.91 54.61 0) (hide yes) (show_name no) (do_not_autoplace no) (effects (font (size 1 1))))
  (property "Footprint" "" (at 0 0 0) (hide yes) (show_name no) (do_not_autoplace no) (effects (font (size 1 1))))
  (property "Datasheet" "" (at 41.91 59.69 0) (show_name no) (do_not_autoplace no) (effects (font (size 1.27 1.27))))
  (property "Description" "" (at 41.91 59.69 0) (show_name no) (do_not_autoplace no) (effects (font (size 1.27 1.27))))
  (pin "1"))
 (symbol
  (lib_id "AI_MCUTOOL:R")
  (at 227.33 91.44 90)
  (unit 1)
  (body_style 1)
  (exclude_from_sim no)
  (in_bom yes)
  (on_board yes)
  (in_pos_files yes)
  (dnp no)
  (property "Reference" "R31" (at 227.33 87.63 90) (show_name no) (do_not_autoplace no) (effects (font (size 1 1))))
  (property "Value" "330" (at 227.33 95.25 90) (show_name no) (do_not_autoplace no) (effects (font (size 1 1))))
  (property "Footprint" "Resistor_SMD:R_0603_1608Metric" (at 0 0 0) (hide yes) (show_name no) (do_not_autoplace no) (effects (font (size 1 1))))
  (property "Datasheet" "" (at 0 0 0) (hide yes) (show_name no) (do_not_autoplace no) (effects (font (size 1 1))))
  (property "Description" "" (at 227.33 91.44 0) (show_name no) (do_not_autoplace no) (effects (font (size 1.27 1.27))))
  (property "Manufacturer Part" "RC0603FR-07330RL" (at 0 0 0) (hide yes) (show_name no) (do_not_autoplace no) (effects (font (size 1 1))))
  (property "Design Note" "1%，额定≥0.1W初值" (at 0 0 0) (hide yes) (show_name no) (do_not_autoplace no) (effects (font (size 1 1))))
  (property "Footprint Status" "封装几何仍需制造审查" (at 0 0 0) (hide yes) (show_name no) (do_not_autoplace no) (effects (font (size 1 1))))
  (pin "1")
  (pin "2"))
 (symbol
  (lib_id "AI_MCUTOOL:HDR2_R")
  (at 228.6 57.15 0)
  (unit 1)
  (body_style 1)
  (exclude_from_sim no)
  (in_bom yes)
  (on_board yes)
  (in_pos_files yes)
  (dnp no)
  (property "Reference" "J10" (at 228.6 49.53 0) (show_name no) (do_not_autoplace no) (effects (font (size 1 1))))
  (property "Value" "EXT_IN" (at 228.6 52.705 0) (show_name no) (do_not_autoplace no) (effects (font (size 1 1))))
  (property "Footprint" "Connector_PinHeader_2.54mm:PinHeader_1x02_P2.54mm_Vertical" (at 0 0 0) (hide yes) (show_name no) (do_not_autoplace no) (effects (font (size 1 1))))
  (property "Datasheet" "" (at 0 0 0) (hide yes) (show_name no) (do_not_autoplace no) (effects (font (size 1 1))))
  (property "Description" "" (at 228.6 57.15 0) (show_name no) (do_not_autoplace no) (effects (font (size 1.27 1.27))))
  (property "Manufacturer Part" "" (at 0 0 0) (hide yes) (show_name no) (do_not_autoplace no) (effects (font (size 1 1))))
  (property "Design Note" "元件面1脚方焊盘；板端、线端及压降待选型核验" (at 0 0 0) (hide yes) (show_name no) (do_not_autoplace no) (effects (font (size 1 1))))
  (property "Footprint Status" "封装几何仍需制造审查" (at 0 0 0) (hide yes) (show_name no) (do_not_autoplace no) (effects (font (size 1 1))))
  (pin "1")
  (pin "2"))
 (symbol
  (lib_id "AI_MCUTOOL:N_FET")
  (at 332.74 69.85 0)
  (unit 1)
  (body_style 1)
  (exclude_from_sim no)
  (in_bom yes)
  (on_board yes)
  (in_pos_files yes)
  (dnp no)
  (property "Reference" "Q10" (at 342.9 68.58 0) (show_name no) (do_not_autoplace no) (effects (font (size 1 1)) (justify left)))
  (property "Value" "CSD17577Q3A" (at 342.9 72.39 0) (show_name no) (do_not_autoplace no) (effects (font (size 1 1)) (justify left)))
  (property "Footprint" "AI_MCUTOOL:N_FET" (at 0 0 0) (hide yes) (show_name no) (do_not_autoplace no) (effects (font (size 1 1))))
  (property "Datasheet" "" (at 0 0 0) (hide yes) (show_name no) (do_not_autoplace no) (effects (font (size 1 1))))
  (property "Description" "" (at 332.74 69.85 0) (show_name no) (do_not_autoplace no) (effects (font (size 1.27 1.27))))
  (property "Manufacturer Part" "CSD17577Q3A" (at 0 0 0) (hide yes) (show_name no) (do_not_autoplace no) (effects (font (size 1 1))))
  (property "Design Note" "底部9脚为D；不得与共源铜混接" (at 0 0 0) (hide yes) (show_name no) (do_not_autoplace no) (effects (font (size 1 1))))
  (property "Footprint Status" "封装几何仍需制造审查" (at 0 0 0) (hide yes) (show_name no) (do_not_autoplace no) (effects (font (size 1 1))))
  (pin "1")
  (pin "2")
  (pin "3")
  (pin "4")
  (pin "5")
  (pin "6")
  (pin "7")
  (pin "8")
  (pin "9"))
 (symbol
  (lib_id "AI_MCUTOOL:R")
  (at 40.64 111.76 0)
  (unit 1)
  (body_style 1)
  (exclude_from_sim no)
  (in_bom yes)
  (on_board yes)
  (in_pos_files yes)
  (dnp no)
  (property "Reference" "R29" (at 45.72 110.49 0) (show_name no) (do_not_autoplace no) (effects (font (size 1 1)) (justify left)))
  (property "Value" "10k" (at 45.72 113.665 0) (show_name no) (do_not_autoplace no) (effects (font (size 1 1)) (justify left)))
  (property "Footprint" "Resistor_SMD:R_0603_1608Metric" (at 0 0 0) (hide yes) (show_name no) (do_not_autoplace no) (effects (font (size 1 1))))
  (property "Datasheet" "" (at 0 0 0) (hide yes) (show_name no) (do_not_autoplace no) (effects (font (size 1 1))))
  (property "Description" "" (at 40.64 111.76 0) (show_name no) (do_not_autoplace no) (effects (font (size 1.27 1.27))))
  (property "Manufacturer Part" "RC0603FR-0710KL" (at 0 0 0) (hide yes) (show_name no) (do_not_autoplace no) (effects (font (size 1 1))))
  (property "Design Note" "1%，额定≥0.1W初值" (at 0 0 0) (hide yes) (show_name no) (do_not_autoplace no) (effects (font (size 1 1))))
  (property "Footprint Status" "封装几何仍需制造审查" (at 0 0 0) (hide yes) (show_name no) (do_not_autoplace no) (effects (font (size 1 1))))
  (pin "1")
  (pin "2"))
 (symbol
  (lib_id "AI_MCUTOOL:R")
  (at 237.49 111.76 0)
  (unit 1)
  (body_style 1)
  (exclude_from_sim no)
  (in_bom yes)
  (on_board yes)
  (in_pos_files yes)
  (dnp no)
  (property "Reference" "R32" (at 242.57 110.49 0) (show_name no) (do_not_autoplace no) (effects (font (size 1 1)) (justify left)))
  (property "Value" "10k" (at 242.57 113.665 0) (show_name no) (do_not_autoplace no) (effects (font (size 1 1)) (justify left)))
  (property "Footprint" "Resistor_SMD:R_0603_1608Metric" (at 0 0 0) (hide yes) (show_name no) (do_not_autoplace no) (effects (font (size 1 1))))
  (property "Datasheet" "" (at 0 0 0) (hide yes) (show_name no) (do_not_autoplace no) (effects (font (size 1 1))))
  (property "Description" "" (at 237.49 111.76 0) (show_name no) (do_not_autoplace no) (effects (font (size 1.27 1.27))))
  (property "Manufacturer Part" "RC0603FR-0710KL" (at 0 0 0) (hide yes) (show_name no) (do_not_autoplace no) (effects (font (size 1 1))))
  (property "Design Note" "1%，额定≥0.1W初值" (at 0 0 0) (hide yes) (show_name no) (do_not_autoplace no) (effects (font (size 1 1))))
  (property "Footprint Status" "封装几何仍需制造审查" (at 0 0 0) (hide yes) (show_name no) (do_not_autoplace no) (effects (font (size 1 1))))
  (pin "1")
  (pin "2"))
 (symbol
  (lib_id "AI_MCUTOOL:COMMON_GND")
  (at 40.64 120.65 0)
  (unit 1)
  (body_style 1)
  (exclude_from_sim no)
  (in_bom no)
  (on_board no)
  (in_pos_files yes)
  (dnp no)
  (property "Reference" "#PWR04019" (at 0 0 0) (hide yes) (show_name no) (do_not_autoplace no) (effects (font (size 1 1))))
  (property "Value" "COMMON_GND" (at 40.64 115.57 0) (hide yes) (show_name no) (do_not_autoplace no) (effects (font (size 1 1))))
  (property "Footprint" "" (at 0 0 0) (hide yes) (show_name no) (do_not_autoplace no) (effects (font (size 1 1))))
  (property "Datasheet" "" (at 40.64 120.65 0) (show_name no) (do_not_autoplace no) (effects (font (size 1.27 1.27))))
  (property "Description" "" (at 40.64 120.65 0) (show_name no) (do_not_autoplace no) (effects (font (size 1.27 1.27))))
  (pin "1"))
 (symbol
  (lib_id "AI_MCUTOOL:COMMON_GND")
  (at 53.34 101.6 0)
  (unit 1)
  (body_style 1)
  (exclude_from_sim no)
  (in_bom no)
  (on_board no)
  (in_pos_files yes)
  (dnp no)
  (property "Reference" "#PWR04017" (at 0 0 0) (hide yes) (show_name no) (do_not_autoplace no) (effects (font (size 1 1))))
  (property "Value" "COMMON_GND" (at 53.34 96.52 0) (hide yes) (show_name no) (do_not_autoplace no) (effects (font (size 1 1))))
  (property "Footprint" "" (at 0 0 0) (hide yes) (show_name no) (do_not_autoplace no) (effects (font (size 1 1))))
  (property "Datasheet" "" (at 53.34 101.6 0) (show_name no) (do_not_autoplace no) (effects (font (size 1.27 1.27))))
  (property "Description" "" (at 53.34 101.6 0) (show_name no) (do_not_autoplace no) (effects (font (size 1.27 1.27))))
  (pin "1"))
 (symbol
  (lib_id "AI_MCUTOOL:MMBT3904")
  (at 50.8 91.44 0)
  (unit 1)
  (body_style 1)
  (exclude_from_sim no)
  (in_bom yes)
  (on_board yes)
  (in_pos_files yes)
  (dnp no)
  (property "Reference" "Q6" (at 58.42 88.9 0) (show_name no) (do_not_autoplace no) (effects (font (size 1 1)) (justify left)))
  (property "Value" "MMBT3904" (at 58.42 92.71 0) (show_name no) (do_not_autoplace no) (effects (font (size 1 1)) (justify left)))
  (property "Footprint" "Package_TO_SOT_SMD:SOT-23" (at 0 0 0) (hide yes) (show_name no) (do_not_autoplace no) (effects (font (size 1 1))))
  (property "Datasheet" "" (at 0 0 0) (hide yes) (show_name no) (do_not_autoplace no) (effects (font (size 1 1))))
  (property "Description" "" (at 50.8 91.44 0) (show_name no) (do_not_autoplace no) (effects (font (size 1.27 1.27))))
  (property "Manufacturer Part" "MMBT3904LT1G" (at 0 0 0) (hide yes) (show_name no) (do_not_autoplace no) (effects (font (size 1 1))))
  (property "Design Note" "" (at 0 0 0) (hide yes) (show_name no) (do_not_autoplace no) (effects (font (size 1 1))))
  (property "Footprint Status" "封装几何仍需制造审查" (at 0 0 0) (hide yes) (show_name no) (do_not_autoplace no) (effects (font (size 1 1))))
  (pin "1")
  (pin "2")
  (pin "3"))
 (symbol
  (lib_id "AI_MCUTOOL:HDR2_R")
  (at 31.75 57.15 0)
  (unit 1)
  (body_style 1)
  (exclude_from_sim no)
  (in_bom yes)
  (on_board yes)
  (in_pos_files yes)
  (dnp no)
  (property "Reference" "J9" (at 31.75 49.53 0) (show_name no) (do_not_autoplace no) (effects (font (size 1 1))))
  (property "Value" "BAT_IN" (at 31.75 52.705 0) (show_name no) (do_not_autoplace no) (effects (font (size 1 1))))
  (property "Footprint" "Connector_PinHeader_2.54mm:PinHeader_1x02_P2.54mm_Vertical" (at 0 0 0) (hide yes) (show_name no) (do_not_autoplace no) (effects (font (size 1 1))))
  (property "Datasheet" "" (at 0 0 0) (hide yes) (show_name no) (do_not_autoplace no) (effects (font (size 1 1))))
  (property "Description" "" (at 31.75 57.15 0) (show_name no) (do_not_autoplace no) (effects (font (size 1.27 1.27))))
  (property "Manufacturer Part" "" (at 0 0 0) (hide yes) (show_name no) (do_not_autoplace no) (effects (font (size 1 1))))
  (property "Design Note" "元件面1脚方焊盘；板端、线端及压降待选型核验" (at 0 0 0) (hide yes) (show_name no) (do_not_autoplace no) (effects (font (size 1 1))))
  (property "Footprint Status" "封装几何仍需制造审查" (at 0 0 0) (hide yes) (show_name no) (do_not_autoplace no) (effects (font (size 1 1))))
  (pin "1")
  (pin "2"))
 (symbol
  (lib_id "AI_MCUTOOL:N_FET")
  (at 135.89 95.25 0)
  (mirror x)
  (unit 1)
  (body_style 1)
  (exclude_from_sim no)
  (in_bom yes)
  (on_board yes)
  (in_pos_files yes)
  (dnp no)
  (property "Reference" "Q9" (at 146.05 93.98 0) (show_name no) (do_not_autoplace no) (effects (font (size 1 1)) (justify left)))
  (property "Value" "CSD17577Q3A" (at 146.05 97.79 0) (show_name no) (do_not_autoplace no) (effects (font (size 1 1)) (justify left)))
  (property "Footprint" "AI_MCUTOOL:N_FET" (at 0 0 0) (hide yes) (show_name no) (do_not_autoplace no) (effects (font (size 1 1))))
  (property "Datasheet" "" (at 0 0 0) (hide yes) (show_name no) (do_not_autoplace no) (effects (font (size 1 1))))
  (property "Description" "" (at 135.89 95.25 0) (show_name no) (do_not_autoplace no) (effects (font (size 1.27 1.27))))
  (property "Manufacturer Part" "CSD17577Q3A" (at 0 0 0) (hide yes) (show_name no) (do_not_autoplace no) (effects (font (size 1 1))))
  (property "Design Note" "底部9脚为D；不得与共源铜混接" (at 0 0 0) (hide yes) (show_name no) (do_not_autoplace no) (effects (font (size 1 1))))
  (property "Footprint Status" "封装几何仍需制造审查" (at 0 0 0) (hide yes) (show_name no) (do_not_autoplace no) (effects (font (size 1 1))))
  (pin "1")
  (pin "2")
  (pin "3")
  (pin "4")
  (pin "5")
  (pin "6")
  (pin "7")
  (pin "8")
  (pin "9"))
 (symbol
  (lib_id "AI_MCUTOOL:PHOTO_PV")
  (at 95.25 82.55 0)
  (unit 1)
  (body_style 1)
  (exclude_from_sim no)
  (in_bom yes)
  (on_board yes)
  (in_pos_files yes)
  (dnp no)
  (property "Reference" "U10" (at 95.25 71.12 0) (show_name no) (do_not_autoplace no) (effects (font (size 1 1))))
  (property "Value" "VOM1271T" (at 95.25 74.295 0) (show_name no) (do_not_autoplace no) (effects (font (size 1 1))))
  (property "Footprint" "AI_MCUTOOL:PHOTO_PV" (at 0 0 0) (hide yes) (show_name no) (do_not_autoplace no) (effects (font (size 1 1))))
  (property "Datasheet" "" (at 0 0 0) (hide yes) (show_name no) (do_not_autoplace no) (effects (font (size 1 1))))
  (property "Description" "" (at 95.25 82.55 0) (show_name no) (do_not_autoplace no) (effects (font (size 1.27 1.27))))
  (property "Manufacturer Part" "VOM1271T" (at 0 0 0) (hide yes) (show_name no) (do_not_autoplace no) (effects (font (size 1 1))))
  (property "Design Note" "光伏输出以本路共源为参考，不接公共地，不外加100k栅源下拉" (at 0 0 0) (hide yes) (show_name no) (do_not_autoplace no) (effects (font (size 1 1))))
  (property "Footprint Status" "封装几何仍需制造审查" (at 0 0 0) (hide yes) (show_name no) (do_not_autoplace no) (effects (font (size 1 1))))
  (pin "1")
  (pin "2")
  (pin "4")
  (pin "3"))
 (symbol
  (lib_id "AI_MCUTOOL:COMMON_GND")
  (at 250.19 101.6 0)
  (unit 1)
  (body_style 1)
  (exclude_from_sim no)
  (in_bom no)
  (on_board no)
  (in_pos_files yes)
  (dnp no)
  (property "Reference" "#PWR04021" (at 0 0 0) (hide yes) (show_name no) (do_not_autoplace no) (effects (font (size 1 1))))
  (property "Value" "COMMON_GND" (at 250.19 96.52 0) (hide yes) (show_name no) (do_not_autoplace no) (effects (font (size 1 1))))
  (property "Footprint" "" (at 0 0 0) (hide yes) (show_name no) (do_not_autoplace no) (effects (font (size 1 1))))
  (property "Datasheet" "" (at 250.19 101.6 0) (show_name no) (do_not_autoplace no) (effects (font (size 1.27 1.27))))
  (property "Description" "" (at 250.19 101.6 0) (show_name no) (do_not_autoplace no) (effects (font (size 1.27 1.27))))
  (pin "1"))
 (symbol
  (lib_id "AI_MCUTOOL:MMBT3904")
  (at 247.65 91.44 0)
  (unit 1)
  (body_style 1)
  (exclude_from_sim no)
  (in_bom yes)
  (on_board yes)
  (in_pos_files yes)
  (dnp no)
  (property "Reference" "Q7" (at 255.27 88.9 0) (show_name no) (do_not_autoplace no) (effects (font (size 1 1)) (justify left)))
  (property "Value" "MMBT3904" (at 255.27 92.71 0) (show_name no) (do_not_autoplace no) (effects (font (size 1 1)) (justify left)))
  (property "Footprint" "Package_TO_SOT_SMD:SOT-23" (at 0 0 0) (hide yes) (show_name no) (do_not_autoplace no) (effects (font (size 1 1))))
  (property "Datasheet" "" (at 0 0 0) (hide yes) (show_name no) (do_not_autoplace no) (effects (font (size 1 1))))
  (property "Description" "" (at 247.65 91.44 0) (show_name no) (do_not_autoplace no) (effects (font (size 1.27 1.27))))
  (property "Manufacturer Part" "MMBT3904LT1G" (at 0 0 0) (hide yes) (show_name no) (do_not_autoplace no) (effects (font (size 1 1))))
  (property "Design Note" "" (at 0 0 0) (hide yes) (show_name no) (do_not_autoplace no) (effects (font (size 1 1))))
  (property "Footprint Status" "封装几何仍需制造审查" (at 0 0 0) (hide yes) (show_name no) (do_not_autoplace no) (effects (font (size 1 1))))
  (pin "1")
  (pin "2")
  (pin "3"))
 (symbol
  (lib_id "AI_MCUTOOL:N_FET")
  (at 332.74 95.25 0)
  (mirror x)
  (unit 1)
  (body_style 1)
  (exclude_from_sim no)
  (in_bom yes)
  (on_board yes)
  (in_pos_files yes)
  (dnp no)
  (property "Reference" "Q11" (at 342.9 93.98 0) (show_name no) (do_not_autoplace no) (effects (font (size 1 1)) (justify left)))
  (property "Value" "CSD17577Q3A" (at 342.9 97.79 0) (show_name no) (do_not_autoplace no) (effects (font (size 1 1)) (justify left)))
  (property "Footprint" "AI_MCUTOOL:N_FET" (at 0 0 0) (hide yes) (show_name no) (do_not_autoplace no) (effects (font (size 1 1))))
  (property "Datasheet" "" (at 0 0 0) (hide yes) (show_name no) (do_not_autoplace no) (effects (font (size 1 1))))
  (property "Description" "" (at 332.74 95.25 0) (show_name no) (do_not_autoplace no) (effects (font (size 1.27 1.27))))
  (property "Manufacturer Part" "CSD17577Q3A" (at 0 0 0) (hide yes) (show_name no) (do_not_autoplace no) (effects (font (size 1 1))))
  (property "Design Note" "底部9脚为D；不得与共源铜混接" (at 0 0 0) (hide yes) (show_name no) (do_not_autoplace no) (effects (font (size 1 1))))
  (property "Footprint Status" "封装几何仍需制造审查" (at 0 0 0) (hide yes) (show_name no) (do_not_autoplace no) (effects (font (size 1 1))))
  (pin "1")
  (pin "2")
  (pin "3")
  (pin "4")
  (pin "5")
  (pin "6")
  (pin "7")
  (pin "8")
  (pin "9"))
 (symbol
  (lib_id "AI_MCUTOOL:R")
  (at 265.43 72.39 0)
  (unit 1)
  (body_style 1)
  (exclude_from_sim no)
  (in_bom yes)
  (on_board yes)
  (in_pos_files yes)
  (dnp no)
  (property "Reference" "R30" (at 270.51 71.12 0) (show_name no) (do_not_autoplace no) (effects (font (size 1 1)) (justify left)))
  (property "Value" "100 / 1206" (at 270.51 74.295 0) (show_name no) (do_not_autoplace no) (effects (font (size 1 1)) (justify left)))
  (property "Footprint" "Resistor_SMD:R_1206_3216Metric" (at 0 0 0) (hide yes) (show_name no) (do_not_autoplace no) (effects (font (size 1 1))))
  (property "Datasheet" "" (at 0 0 0) (hide yes) (show_name no) (do_not_autoplace no) (effects (font (size 1 1))))
  (property "Description" "" (at 265.43 72.39 0) (show_name no) (do_not_autoplace no) (effects (font (size 1.27 1.27))))
  (property "Manufacturer Part" "RC1206FR-07100RL" (at 0 0 0) (hide yes) (show_name no) (do_not_autoplace no) (effects (font (size 1 1))))
  (property "Design Note" "1%，额定≥0.25W初值" (at 0 0 0) (hide yes) (show_name no) (do_not_autoplace no) (effects (font (size 1 1))))
  (property "Footprint Status" "封装几何仍需制造审查" (at 0 0 0) (hide yes) (show_name no) (do_not_autoplace no) (effects (font (size 1 1))))
  (pin "1")
  (pin "2"))
 (symbol
  (lib_id "AI_MCUTOOL:COMMON_GND")
  (at 237.49 120.65 0)
  (unit 1)
  (body_style 1)
  (exclude_from_sim no)
  (in_bom no)
  (on_board no)
  (in_pos_files yes)
  (dnp no)
  (property "Reference" "#PWR04023" (at 0 0 0) (hide yes) (show_name no) (do_not_autoplace no) (effects (font (size 1 1))))
  (property "Value" "COMMON_GND" (at 237.49 115.57 0) (hide yes) (show_name no) (do_not_autoplace no) (effects (font (size 1 1))))
  (property "Footprint" "" (at 0 0 0) (hide yes) (show_name no) (do_not_autoplace no) (effects (font (size 1 1))))
  (property "Datasheet" "" (at 237.49 120.65 0) (show_name no) (do_not_autoplace no) (effects (font (size 1.27 1.27))))
  (property "Description" "" (at 237.49 120.65 0) (show_name no) (do_not_autoplace no) (effects (font (size 1.27 1.27))))
  (pin "1")))
